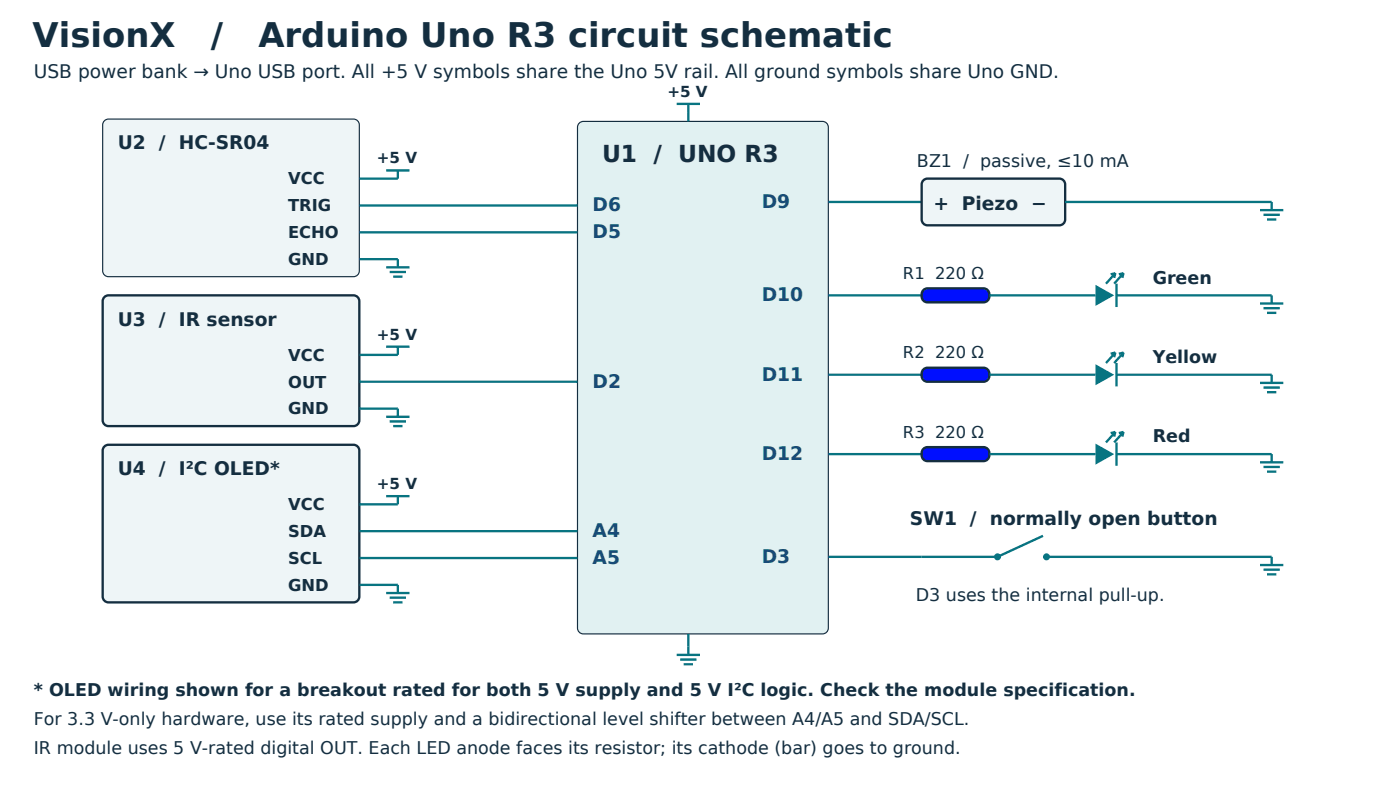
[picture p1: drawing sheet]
<svg xmlns="http://www.w3.org/2000/svg" width="423mm" height="238mm" viewBox="0 0 423 238" stroke-linecap="round" stroke-linejoin="round" font-family="sans-serif">
<path d="M175.1 37.2l1.3-.5h72.3a1.76 1.76 0 0 1 1.8 1.8v151.3a1.76 1.76 0 0 1-1.8 1.8h-72.3a1.76 1.76 0 0 1-1.8-1.8v-151.3z" fill-rule="evenodd" fill="#e1f1f2" stroke="#142e40" stroke-width=".35"/>
<path d="M31.6 36.5l1.2-.5h74.1a1.76 1.76 0 0 1 1.8 1.7v44.1a1.76 1.76 0 0 1-1.8 1.8h-74.1a1.76 1.76 0 0 1-1.8-1.8v-44.1z" fill-rule="evenodd" fill="#eef5f7" stroke="#142e40" stroke-width=".35"/>
<path d="M116.8 51.5h7M120.3 51.5v2.5h-11.6M108.7 78.3h11.6v2.5M108.7 62.1h65.9M108.7 70.2h65.9M116.8 80.8h7M117.8 82.2h5M118.9 83.6h2.8" fill="none" stroke="#087481" stroke-width=".71" stroke-linecap="butt"/>
<path d="M31.6 89.8l1.2-.5h74.1a1.76 1.76 0 0 1 1.8 1.7v36a1.76 1.76 0 0 1-1.8 1.8h-74.1a1.76 1.76 0 0 1-1.8-1.8v-36z" fill-rule="evenodd" fill="#eef5f7" stroke="#142e40" stroke-width=".71" stroke-linecap="butt"/>
<path d="M108.7 115.4h65.9M116.8 104.8h7M120.3 104.8v2.4h-11.6M108.7 123.5h11.6v2.4M116.8 125.9h7M117.8 127.4h5M118.9 128.8h2.8" fill="none" stroke="#087481" stroke-width=".71" stroke-linecap="butt"/>
<path d="M31.6 134.9l1.2-.5h74.1a1.76 1.76 0 0 1 1.8 1.8v44.1a1.76 1.76 0 0 1-1.8 1.7h-74.1a1.76 1.76 0 0 1-1.8-1.7v-44.1z" fill-rule="evenodd" fill="#eef5f7" stroke="#142e40" stroke-width=".71" stroke-linecap="butt"/>
<g fill="none" stroke="#087481" stroke-width=".71" stroke-linecap="butt">
<path d="M250.5 61h28.2M250.5 89.3h28.2M250.5 113.2h28.2M250.5 137.2h28.2M116.8 149.9h7M120.3 149.9v2.5h-11.6M108.7 176.7h11.6v2.5M108.7 160.5h65.9M108.7 168.6h65.9M116.8 179.2h7M250.5 168.3h28.2M117.8 180.6h5"/>
<path d="M118.9 182h2.8"/>
</g>
<path d="M279.2 54.5l1.3-.5h39.8a1.76 1.76 0 0 1 1.8 1.7v10.6a1.76 1.76 0 0 1-1.8 1.8h-39.8a1.76 1.76 0 0 1-1.8-1.8v-10.6z" fill-rule="evenodd" fill="#eef5f7" stroke="#142e40" stroke-width=".71" stroke-linecap="butt"/>
<path d="M322.1 61h62.4v2.5M381 63.5h7.1M382.1 64.9h4.9M383.1 66.3h2.8" fill="none" stroke="#087481" stroke-width=".71" stroke-linecap="butt"/>
<path d="M279.2 87.7l1.3-.6h16.9a2.15 2.15 0 0 1 1.8 2.2 2.15 2.15 0 0 1-1.8 2.1h-16.9a2.19 2.19 0 0 1-1.8-1.5 2.19 2.19 0 0 1 .5-2.2z" fill-rule="evenodd" fill="#000fff" stroke="#142e40" stroke-width=".71" stroke-linecap="butt"/>
<path d="M299.2 89.3h32.1" fill="none" stroke="#087481" stroke-width=".71" stroke-linecap="butt"/>
<path d="M331.3 86.1l5.6 3.2-5.6 3.1z" fill="#087481"/>
<path d="M337.3 82.5l-2.9 3.2M337.3 82.5l-1.5 .4M337.3 82.5l-.4 1.5M337.6 85.7v7.1M337.6 89.3h46.9v2.4M339.7 82.5l-2.8 3.2M339.7 82.5l-1.4 .4M339.7 82.5l-.3 1.5M381 91.7h7.1M382.1 93.1h4.9M383.1 94.5h2.8" fill="none" stroke="#087481" stroke-width=".71" stroke-linecap="butt"/>
<path d="M279.2 111.6l1.3-.5h16.9a2.15 2.15 0 0 1 1.8 2.1 2.15 2.15 0 0 1-1.8 2.2h-16.9a2.19 2.19 0 0 1-1.8-1.5 2.19 2.19 0 0 1 .5-2.3z" fill-rule="evenodd" fill="#000fff" stroke="#142e40" stroke-width=".71" stroke-linecap="butt"/>
<path d="M299.2 113.2h32.1" fill="none" stroke="#087481" stroke-width=".71" stroke-linecap="butt"/>
<path d="M331.3 110.1l5.6 3.1-5.6 3.2z" fill="#087481"/>
<path d="M337.3 106.5l-2.9 3.2M337.3 106.5l-1.5 .4M337.3 106.5l-.4 1.4M337.6 109.7v7.1M337.6 113.2h46.9v2.5M339.7 106.5l-2.8 3.2M339.7 106.5l-1.4 .4M339.7 106.5l-.3 1.4M381 115.7h7.1M382.1 117.1h4.9M383.1 118.5h2.8" fill="none" stroke="#087481" stroke-width=".71" stroke-linecap="butt"/>
<path d="M279.2 135.6l1.3-.5h16.9a2.15 2.15 0 0 1 1.8 2.1 2.15 2.15 0 0 1-1.8 2.1h-16.9a2.19 2.19 0 0 1-1.8-1.4 2.19 2.19 0 0 1 .5-2.3z" fill-rule="evenodd" fill="#000fff" stroke="#142e40" stroke-width=".71" stroke-linecap="butt"/>
<path d="M299.2 137.2h32.1" fill="none" stroke="#087481" stroke-width=".71" stroke-linecap="butt"/>
<path d="M331.3 134.1l5.6 3.1-5.6 3.2z" fill="#087481"/>
<path d="M337.3 130.5l-2.9 3.2M337.3 130.5l-1.5 .4M337.3 130.5l-.4 1.4M337.6 133.7v7.1M337.6 137.2h46.9v2.5M339.7 130.5l-2.8 3.2M339.7 130.5l-1.4 .4M339.7 130.5l-.3 1.4M381 139.7h7.1M382.1 141.1h4.9M383.1 142.5h2.8M278.7 168.3h22.9" fill="none" stroke="#087481" stroke-width=".71" stroke-linecap="butt"/>
<circle cx="301.6" cy="168.3" r="1.06" fill="#087481"/>
<path d="M315.4 161.9l-13.8 6.4" fill="none" stroke="#087481" stroke-width=".71" stroke-linecap="butt"/>
<circle cx="316.4" cy="168.3" r="1.06" fill="#087481"/>
<path d="M204.6 31.4h7.1M208.1 31.4v5.3M316.4 168.3h68.1v2.4M381 170.7h7.1M382.1 172.2h4.9M383.1 173.6h2.8M204.6 197.9h7.1M205.7 199.3h4.9M208.1 191.6v6.3M206.7 200.7h2.8" fill="none" stroke="#087481" stroke-width=".71" stroke-linecap="butt"/>
<g font-size="10.2" fill="#142e40">
<text x="9.9" y="14.1">VisionX</text>
<text x="63.7" y="14.1">/</text>
<text x="78.1" y="14.1">Arduino Uno R3 circuit schematic</text>
</g>
<text font-size="7.1" fill="#142e40" x="182" y="49">U1 / UNO R3</text>
<g font-size="5.6" fill="#142e40">
<text x="10.2" y="23.6">USB power bank → Uno USB port. All +5 V symbols share the Uno 5V rail. All ground symbols share Uno GND.</text>
<text x="35.6" y="45.2">U2 / HC-SR04</text>
<text x="282.2" y="63.5">+ Piezo −</text>
<text x="35.6" y="98.4">U3 / IR sensor</text>
<text x="35.6" y="143.6">U4 / I²C OLED*</text>
<text x="275.2" y="158.8">SW1 / normally open button</text>
</g>
<g font-size="5.6" fill="#174b79">
<text x="179.2" y="63.9">D6</text>
<text x="230.4" y="62.8">D9</text>
<text x="179.2" y="72">D5</text>
<text x="230.4" y="91">D10</text>
<text x="179.2" y="117.1">D2</text>
<text x="230.4" y="115">D11</text>
<text x="230.4" y="139">D12</text>
<text x="179.2" y="162.3">A4</text>
<text x="179.2" y="170.4">A5</text>
<text x="230.4" y="170">D3</text>
</g>
<g font-size="5.3" fill="#142e40">
<text x="277.3" y="50.4">BZ1 / passive, ≤10 mA</text>
<text x="348.5" y="85.7">Green</text>
<text x="348.5" y="109.7">Yellow</text>
<text x="348.5" y="133.7">Red</text>
<text x="276.9" y="181.7">D3 uses the internal pull-up.</text>
<text x="10.2" y="210.3">* OLED wiring shown for a breakout rated for both 5 V supply and 5 V I²C logic. Check the module specification.</text>
<text x="10.2" y="219.1">For 3.3 V-only hardware, use its rated supply and a bidirectional level shifter between A4/A5 and SDA/SCL.</text>
<text x="10.2" y="227.9">IR module uses 5 V-rated digital OUT. Each LED anode faces its resistor; its cathode (bar) goes to ground.</text>
</g>
<g font-size="4.9" fill="#142e40">
<text x="87.1" y="55.7">VCC</text>
<text x="87.1" y="63.9">TRIG</text>
<text x="87.1" y="72">ECHO</text>
<text x="87.1" y="80.1">GND</text>
<text x="273" y="84.3">R1 220 Ω</text>
<text x="87.1" y="109">VCC</text>
<text x="273" y="108.3">R2 220 Ω</text>
<text x="87.1" y="117.1">OUT</text>
<text x="87.1" y="125.2">GND</text>
<text x="273" y="132.3">R3 220 Ω</text>
<text x="87.1" y="154.2">VCC</text>
<text x="87.1" y="162.3">SDA</text>
<text x="87.1" y="170.4">SCL</text>
<text x="87.1" y="178.5">GND</text>
</g>
<g font-size="4.6" fill="#142e40">
<text x="201.8" y="29.3">+5 V</text>
<text x="113.9" y="49.4">+5 V</text>
<text x="113.9" y="102.7">+5 V</text>
<text x="113.9" y="147.8">+5 V</text>
</g>
</svg>
